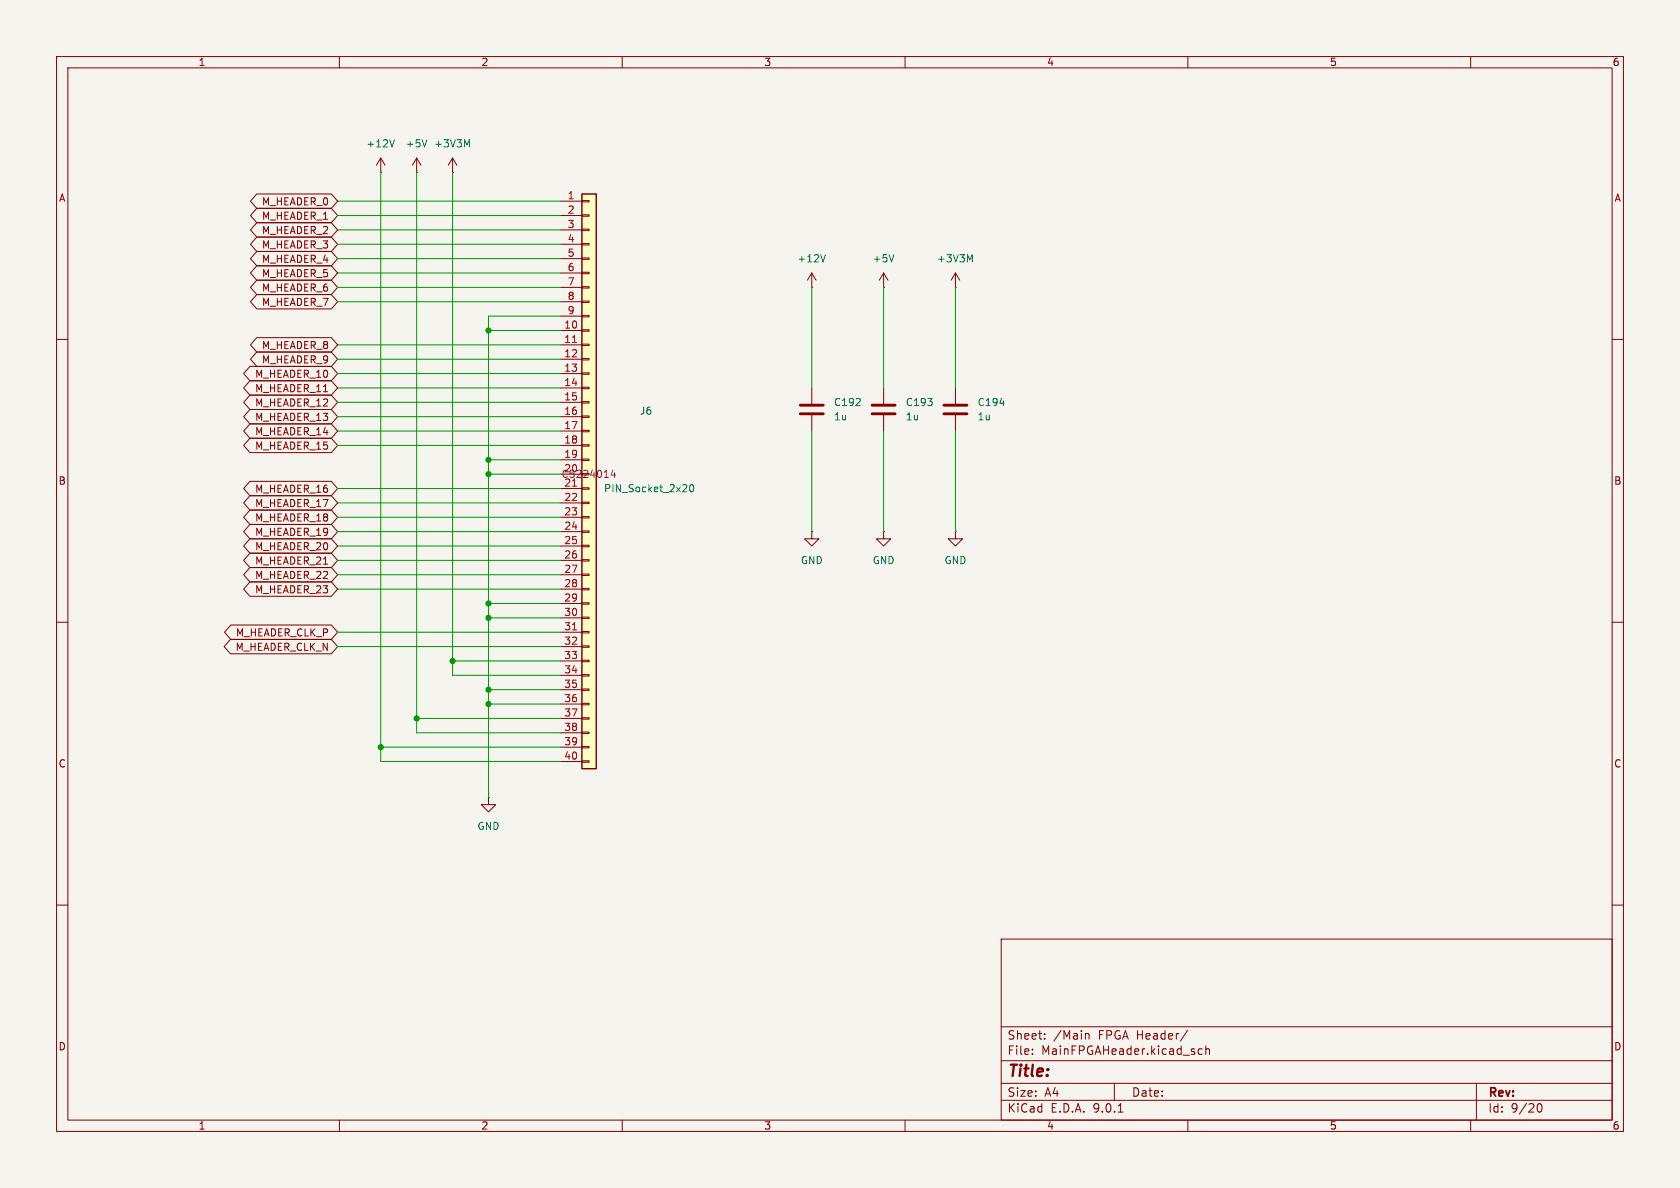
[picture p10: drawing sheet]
(kicad_sch
 (version 20250114)
 (generator "eeschema")
 (generator_version "9.0")
 (paper "A4")
 (lib_symbols
  (symbol "Connector_Generic:Conn_01x40"
   (pin_names
    (offset 1.016) (hide yes)) (exclude_from_sim no) (in_bom yes) (on_board yes)
   (property "Reference" "J" (at 0 50.8 0) (effects (font (size 1.27 1.27))))
   (property "Value" "Conn_01x40" (at 0 -53.34 0) (effects (font (size 1.27 1.27))))
   (property "Footprint" "" (at 0 0 0) (effects (font (size 1.27 1.27)) (hide yes)))
   (property "Datasheet" "~" (at 0 0 0) (effects (font (size 1.27 1.27)) (hide yes)))
   (property "Description" "Generic connector, single row, 01x40, script generated (kicad-library-utils/schlib/autogen/connector/)" (at 0 0 0) (effects (font (size 1.27 1.27)) (hide yes)))
   (symbol "Conn_01x40_1_1"
    (rectangle (start -1.27 49.53) (end 1.27 -52.07) (stroke (width 0.254) (type default)) (fill (type background)))
    (rectangle (start -1.27 48.387) (end 0 48.133) (stroke (width 0.1524) (type default)) (fill (type none)))
    (rectangle (start -1.27 45.847) (end 0 45.593) (stroke (width 0.1524) (type default)) (fill (type none)))
    (rectangle (start -1.27 43.307) (end 0 43.053) (stroke (width 0.1524) (type default)) (fill (type none)))
    (rectangle (start -1.27 40.767) (end 0 40.513) (stroke (width 0.1524) (type default)) (fill (type none)))
    (rectangle (start -1.27 38.227) (end 0 37.973) (stroke (width 0.1524) (type default)) (fill (type none)))
    (rectangle (start -1.27 35.687) (end 0 35.433) (stroke (width 0.1524) (type default)) (fill (type none)))
    (rectangle (start -1.27 33.147) (end 0 32.893) (stroke (width 0.1524) (type default)) (fill (type none)))
    (rectangle (start -1.27 30.607) (end 0 30.353) (stroke (width 0.1524) (type default)) (fill (type none)))
    (rectangle (start -1.27 28.067) (end 0 27.813) (stroke (width 0.1524) (type default)) (fill (type none)))
    (rectangle (start -1.27 25.527) (end 0 25.273) (stroke (width 0.1524) (type default)) (fill (type none)))
    (rectangle (start -1.27 22.987) (end 0 22.733) (stroke (width 0.1524) (type default)) (fill (type none)))
    (rectangle (start -1.27 20.447) (end 0 20.193) (stroke (width 0.1524) (type default)) (fill (type none)))
    (rectangle (start -1.27 17.907) (end 0 17.653) (stroke (width 0.1524) (type default)) (fill (type none)))
    (rectangle (start -1.27 15.367) (end 0 15.113) (stroke (width 0.1524) (type default)) (fill (type none)))
    (rectangle (start -1.27 12.827) (end 0 12.573) (stroke (width 0.1524) (type default)) (fill (type none)))
    (rectangle (start -1.27 10.287) (end 0 10.033) (stroke (width 0.1524) (type default)) (fill (type none)))
    (rectangle (start -1.27 7.747) (end 0 7.493) (stroke (width 0.1524) (type default)) (fill (type none)))
    (rectangle (start -1.27 5.207) (end 0 4.953) (stroke (width 0.1524) (type default)) (fill (type none)))
    (rectangle (start -1.27 2.667) (end 0 2.413) (stroke (width 0.1524) (type default)) (fill (type none)))
    (rectangle (start -1.27 0.127) (end 0 -0.127) (stroke (width 0.1524) (type default)) (fill (type none)))
    (rectangle (start -1.27 -2.413) (end 0 -2.667) (stroke (width 0.1524) (type default)) (fill (type none)))
    (rectangle (start -1.27 -4.953) (end 0 -5.207) (stroke (width 0.1524) (type default)) (fill (type none)))
    (rectangle (start -1.27 -7.493) (end 0 -7.747) (stroke (width 0.1524) (type default)) (fill (type none)))
    (rectangle (start -1.27 -10.033) (end 0 -10.287) (stroke (width 0.1524) (type default)) (fill (type none)))
    (rectangle (start -1.27 -12.573) (end 0 -12.827) (stroke (width 0.1524) (type default)) (fill (type none)))
    (rectangle (start -1.27 -15.113) (end 0 -15.367) (stroke (width 0.1524) (type default)) (fill (type none)))
    (rectangle (start -1.27 -17.653) (end 0 -17.907) (stroke (width 0.1524) (type default)) (fill (type none)))
    (rectangle (start -1.27 -20.193) (end 0 -20.447) (stroke (width 0.1524) (type default)) (fill (type none)))
    (rectangle (start -1.27 -22.733) (end 0 -22.987) (stroke (width 0.1524) (type default)) (fill (type none)))
    (rectangle (start -1.27 -25.273) (end 0 -25.527) (stroke (width 0.1524) (type default)) (fill (type none)))
    (rectangle (start -1.27 -27.813) (end 0 -28.067) (stroke (width 0.1524) (type default)) (fill (type none)))
    (rectangle (start -1.27 -30.353) (end 0 -30.607) (stroke (width 0.1524) (type default)) (fill (type none)))
    (rectangle (start -1.27 -32.893) (end 0 -33.147) (stroke (width 0.1524) (type default)) (fill (type none)))
    (rectangle (start -1.27 -35.433) (end 0 -35.687) (stroke (width 0.1524) (type default)) (fill (type none)))
    (rectangle (start -1.27 -37.973) (end 0 -38.227) (stroke (width 0.1524) (type default)) (fill (type none)))
    (rectangle (start -1.27 -40.513) (end 0 -40.767) (stroke (width 0.1524) (type default)) (fill (type none)))
    (rectangle (start -1.27 -43.053) (end 0 -43.307) (stroke (width 0.1524) (type default)) (fill (type none)))
    (rectangle (start -1.27 -45.593) (end 0 -45.847) (stroke (width 0.1524) (type default)) (fill (type none)))
    (rectangle (start -1.27 -48.133) (end 0 -48.387) (stroke (width 0.1524) (type default)) (fill (type none)))
    (rectangle (start -1.27 -50.673) (end 0 -50.927) (stroke (width 0.1524) (type default)) (fill (type none)))
    (pin passive line (at -5.08 48.26 0) (length 3.81) (name "Pin_1" (effects (font (size 1.27 1.27)))) (number "1" (effects (font (size 1.27 1.27)))))
    (pin passive line (at -5.08 45.72 0) (length 3.81) (name "Pin_2" (effects (font (size 1.27 1.27)))) (number "2" (effects (font (size 1.27 1.27)))))
    (pin passive line (at -5.08 43.18 0) (length 3.81) (name "Pin_3" (effects (font (size 1.27 1.27)))) (number "3" (effects (font (size 1.27 1.27)))))
    (pin passive line (at -5.08 40.64 0) (length 3.81) (name "Pin_4" (effects (font (size 1.27 1.27)))) (number "4" (effects (font (size 1.27 1.27)))))
    (pin passive line (at -5.08 38.1 0) (length 3.81) (name "Pin_5" (effects (font (size 1.27 1.27)))) (number "5" (effects (font (size 1.27 1.27)))))
    (pin passive line (at -5.08 35.56 0) (length 3.81) (name "Pin_6" (effects (font (size 1.27 1.27)))) (number "6" (effects (font (size 1.27 1.27)))))
    (pin passive line (at -5.08 33.02 0) (length 3.81) (name "Pin_7" (effects (font (size 1.27 1.27)))) (number "7" (effects (font (size 1.27 1.27)))))
    (pin passive line (at -5.08 30.48 0) (length 3.81) (name "Pin_8" (effects (font (size 1.27 1.27)))) (number "8" (effects (font (size 1.27 1.27)))))
    (pin passive line (at -5.08 27.94 0) (length 3.81) (name "Pin_9" (effects (font (size 1.27 1.27)))) (number "9" (effects (font (size 1.27 1.27)))))
    (pin passive line (at -5.08 25.4 0) (length 3.81) (name "Pin_10" (effects (font (size 1.27 1.27)))) (number "10" (effects (font (size 1.27 1.27)))))
    (pin passive line (at -5.08 22.86 0) (length 3.81) (name "Pin_11" (effects (font (size 1.27 1.27)))) (number "11" (effects (font (size 1.27 1.27)))))
    (pin passive line (at -5.08 20.32 0) (length 3.81) (name "Pin_12" (effects (font (size 1.27 1.27)))) (number "12" (effects (font (size 1.27 1.27)))))
    (pin passive line (at -5.08 17.78 0) (length 3.81) (name "Pin_13" (effects (font (size 1.27 1.27)))) (number "13" (effects (font (size 1.27 1.27)))))
    (pin passive line (at -5.08 15.24 0) (length 3.81) (name "Pin_14" (effects (font (size 1.27 1.27)))) (number "14" (effects (font (size 1.27 1.27)))))
    (pin passive line (at -5.08 12.7 0) (length 3.81) (name "Pin_15" (effects (font (size 1.27 1.27)))) (number "15" (effects (font (size 1.27 1.27)))))
    (pin passive line (at -5.08 10.16 0) (length 3.81) (name "Pin_16" (effects (font (size 1.27 1.27)))) (number "16" (effects (font (size 1.27 1.27)))))
    (pin passive line (at -5.08 7.62 0) (length 3.81) (name "Pin_17" (effects (font (size 1.27 1.27)))) (number "17" (effects (font (size 1.27 1.27)))))
    (pin passive line (at -5.08 5.08 0) (length 3.81) (name "Pin_18" (effects (font (size 1.27 1.27)))) (number "18" (effects (font (size 1.27 1.27)))))
    (pin passive line (at -5.08 2.54 0) (length 3.81) (name "Pin_19" (effects (font (size 1.27 1.27)))) (number "19" (effects (font (size 1.27 1.27)))))
    (pin passive line (at -5.08 0 0) (length 3.81) (name "Pin_20" (effects (font (size 1.27 1.27)))) (number "20" (effects (font (size 1.27 1.27)))))
    (pin passive line (at -5.08 -2.54 0) (length 3.81) (name "Pin_21" (effects (font (size 1.27 1.27)))) (number "21" (effects (font (size 1.27 1.27)))))
    (pin passive line (at -5.08 -5.08 0) (length 3.81) (name "Pin_22" (effects (font (size 1.27 1.27)))) (number "22" (effects (font (size 1.27 1.27)))))
    (pin passive line (at -5.08 -7.62 0) (length 3.81) (name "Pin_23" (effects (font (size 1.27 1.27)))) (number "23" (effects (font (size 1.27 1.27)))))
    (pin passive line (at -5.08 -10.16 0) (length 3.81) (name "Pin_24" (effects (font (size 1.27 1.27)))) (number "24" (effects (font (size 1.27 1.27)))))
    (pin passive line (at -5.08 -12.7 0) (length 3.81) (name "Pin_25" (effects (font (size 1.27 1.27)))) (number "25" (effects (font (size 1.27 1.27)))))
    (pin passive line (at -5.08 -15.24 0) (length 3.81) (name "Pin_26" (effects (font (size 1.27 1.27)))) (number "26" (effects (font (size 1.27 1.27)))))
    (pin passive line (at -5.08 -17.78 0) (length 3.81) (name "Pin_27" (effects (font (size 1.27 1.27)))) (number "27" (effects (font (size 1.27 1.27)))))
    (pin passive line (at -5.08 -20.32 0) (length 3.81) (name "Pin_28" (effects (font (size 1.27 1.27)))) (number "28" (effects (font (size 1.27 1.27)))))
    (pin passive line (at -5.08 -22.86 0) (length 3.81) (name "Pin_29" (effects (font (size 1.27 1.27)))) (number "29" (effects (font (size 1.27 1.27)))))
    (pin passive line (at -5.08 -25.4 0) (length 3.81) (name "Pin_30" (effects (font (size 1.27 1.27)))) (number "30" (effects (font (size 1.27 1.27)))))
    (pin passive line (at -5.08 -27.94 0) (length 3.81) (name "Pin_31" (effects (font (size 1.27 1.27)))) (number "31" (effects (font (size 1.27 1.27)))))
    (pin passive line (at -5.08 -30.48 0) (length 3.81) (name "Pin_32" (effects (font (size 1.27 1.27)))) (number "32" (effects (font (size 1.27 1.27)))))
    (pin passive line (at -5.08 -33.02 0) (length 3.81) (name "Pin_33" (effects (font (size 1.27 1.27)))) (number "33" (effects (font (size 1.27 1.27)))))
    (pin passive line (at -5.08 -35.56 0) (length 3.81) (name "Pin_34" (effects (font (size 1.27 1.27)))) (number "34" (effects (font (size 1.27 1.27)))))
    (pin passive line (at -5.08 -38.1 0) (length 3.81) (name "Pin_35" (effects (font (size 1.27 1.27)))) (number "35" (effects (font (size 1.27 1.27)))))
    (pin passive line (at -5.08 -40.64 0) (length 3.81) (name "Pin_36" (effects (font (size 1.27 1.27)))) (number "36" (effects (font (size 1.27 1.27)))))
    (pin passive line (at -5.08 -43.18 0) (length 3.81) (name "Pin_37" (effects (font (size 1.27 1.27)))) (number "37" (effects (font (size 1.27 1.27)))))
    (pin passive line (at -5.08 -45.72 0) (length 3.81) (name "Pin_38" (effects (font (size 1.27 1.27)))) (number "38" (effects (font (size 1.27 1.27)))))
    (pin passive line (at -5.08 -48.26 0) (length 3.81) (name "Pin_39" (effects (font (size 1.27 1.27)))) (number "39" (effects (font (size 1.27 1.27)))))
    (pin passive line (at -5.08 -50.8 0) (length 3.81) (name "Pin_40" (effects (font (size 1.27 1.27)))) (number "40" (effects (font (size 1.27 1.27))))))
   (embedded_fonts no))
  (symbol "Device:C"
   (pin_numbers (hide yes))
   (pin_names
    (offset 0.254)) (exclude_from_sim no) (in_bom yes) (on_board yes)
   (property "Reference" "C" (at 0.635 2.54 0) (effects (font (size 1.27 1.27)) (justify left)))
   (property "Value" "C" (at 0.635 -2.54 0) (effects (font (size 1.27 1.27)) (justify left)))
   (property "Footprint" "" (at 0.9652 -3.81 0) (effects (font (size 1.27 1.27)) (hide yes)))
   (property "Datasheet" "~" (at 0 0 0) (effects (font (size 1.27 1.27)) (hide yes)))
   (property "Description" "Unpolarized capacitor" (at 0 0 0) (effects (font (size 1.27 1.27)) (hide yes)))
   (symbol "C_0_1"
    (polyline (pts (xy -2.032 0.762) (xy 2.032 0.762)) (stroke (width 0.508) (type default)) (fill (type none)))
    (polyline (pts (xy -2.032 -0.762) (xy 2.032 -0.762)) (stroke (width 0.508) (type default)) (fill (type none))))
   (symbol "C_1_1"
    (pin passive line (at 0 3.81 270) (length 2.794) (name "~" (effects (font (size 1.27 1.27)))) (number "1" (effects (font (size 1.27 1.27)))))
    (pin passive line (at 0 -3.81 90) (length 2.794) (name "~" (effects (font (size 1.27 1.27)))) (number "2" (effects (font (size 1.27 1.27))))))
   (embedded_fonts no))
  (symbol "MyPower:+3V3M"
   (power)
   (pin_numbers (hide yes))
   (pin_names
    (offset 0) (hide yes)) (exclude_from_sim no) (in_bom yes) (on_board yes)
   (property "Reference" "#1V0M045" (at 0 -3.81 0) (effects (font (size 1.27 1.27)) (hide yes)))
   (property "Value" "+3V3M" (at 0 5.08 0) (effects (font (size 1.27 1.27))))
   (property "Footprint" "" (at 0 0 0) (effects (font (size 1.27 1.27)) (hide yes)))
   (property "Datasheet" "" (at 0 0 0) (effects (font (size 1.27 1.27)) (hide yes)))
   (property "Description" "Power symbol creates a global label with name \"+1V0M\"" (at 0 0 0) (effects (font (size 1.27 1.27)) (hide yes)))
   (symbol "+3V3M_0_1"
    (polyline (pts (xy -0.762 1.27) (xy 0 2.54)) (stroke (width 0) (type default)) (fill (type none)))
    (polyline (pts (xy 0 2.54) (xy 0.762 1.27)) (stroke (width 0) (type default)) (fill (type none)))
    (polyline (pts (xy 0 0) (xy 0 2.54)) (stroke (width 0) (type default)) (fill (type none))))
   (symbol "+3V3M_1_1"
    (pin power_in line (at 0 0 90) (length 0) (name "~" (effects (font (size 1.27 1.27)))) (number "1" (effects (font (size 1.27 1.27))))))
   (embedded_fonts no))
  (symbol "power:+12V"
   (power)
   (pin_numbers (hide yes))
   (pin_names
    (offset 0) (hide yes)) (exclude_from_sim no) (in_bom yes) (on_board yes)
   (property "Reference" "#PWR" (at 0 -3.81 0) (effects (font (size 1.27 1.27)) (hide yes)))
   (property "Value" "+12V" (at 0 3.556 0) (effects (font (size 1.27 1.27))))
   (property "Footprint" "" (at 0 0 0) (effects (font (size 1.27 1.27)) (hide yes)))
   (property "Datasheet" "" (at 0 0 0) (effects (font (size 1.27 1.27)) (hide yes)))
   (property "Description" "Power symbol creates a global label with name \"+12V\"" (at 0 0 0) (effects (font (size 1.27 1.27)) (hide yes)))
   (symbol "+12V_0_1"
    (polyline (pts (xy -0.762 1.27) (xy 0 2.54)) (stroke (width 0) (type default)) (fill (type none)))
    (polyline (pts (xy 0 2.54) (xy 0.762 1.27)) (stroke (width 0) (type default)) (fill (type none)))
    (polyline (pts (xy 0 0) (xy 0 2.54)) (stroke (width 0) (type default)) (fill (type none))))
   (symbol "+12V_1_1"
    (pin power_in line (at 0 0 90) (length 0) (name "~" (effects (font (size 1.27 1.27)))) (number "1" (effects (font (size 1.27 1.27))))))
   (embedded_fonts no))
  (symbol "power:+5V"
   (power)
   (pin_numbers (hide yes))
   (pin_names
    (offset 0) (hide yes)) (exclude_from_sim no) (in_bom yes) (on_board yes)
   (property "Reference" "#PWR" (at 0 -3.81 0) (effects (font (size 1.27 1.27)) (hide yes)))
   (property "Value" "+5V" (at 0 3.556 0) (effects (font (size 1.27 1.27))))
   (property "Footprint" "" (at 0 0 0) (effects (font (size 1.27 1.27)) (hide yes)))
   (property "Datasheet" "" (at 0 0 0) (effects (font (size 1.27 1.27)) (hide yes)))
   (property "Description" "Power symbol creates a global label with name \"+5V\"" (at 0 0 0) (effects (font (size 1.27 1.27)) (hide yes)))
   (symbol "+5V_0_1"
    (polyline (pts (xy -0.762 1.27) (xy 0 2.54)) (stroke (width 0) (type default)) (fill (type none)))
    (polyline (pts (xy 0 2.54) (xy 0.762 1.27)) (stroke (width 0) (type default)) (fill (type none)))
    (polyline (pts (xy 0 0) (xy 0 2.54)) (stroke (width 0) (type default)) (fill (type none))))
   (symbol "+5V_1_1"
    (pin power_in line (at 0 0 90) (length 0) (name "~" (effects (font (size 1.27 1.27)))) (number "1" (effects (font (size 1.27 1.27))))))
   (embedded_fonts no))
  (symbol "power:GND"
   (power)
   (pin_numbers (hide yes))
   (pin_names
    (offset 0) (hide yes)) (exclude_from_sim no) (in_bom yes) (on_board yes)
   (property "Reference" "#PWR" (at 0 -6.35 0) (effects (font (size 1.27 1.27)) (hide yes)))
   (property "Value" "GND" (at 0 -3.81 0) (effects (font (size 1.27 1.27))))
   (property "Footprint" "" (at 0 0 0) (effects (font (size 1.27 1.27)) (hide yes)))
   (property "Datasheet" "" (at 0 0 0) (effects (font (size 1.27 1.27)) (hide yes)))
   (property "Description" "Power symbol creates a global label with name \"GND\" , ground" (at 0 0 0) (effects (font (size 1.27 1.27)) (hide yes)))
   (symbol "GND_0_1"
    (polyline (pts (xy 0 0) (xy 0 -1.27) (xy 1.27 -1.27) (xy 0 -2.54) (xy -1.27 -1.27) (xy 0 -1.27)) (stroke (width 0) (type default)) (fill (type none))))
   (symbol "GND_1_1"
    (pin power_in line (at 0 0 270) (length 0) (name "~" (effects (font (size 1.27 1.27)))) (number "1" (effects (font (size 1.27 1.27))))))
   (embedded_fonts no)))
 (junction
  (at 73.66 127)
  (diameter 0)
  (color 0 0 0 0))
 (junction
  (at 86.36 121.92)
  (diameter 0)
  (color 0 0 0 0))
 (junction
  (at 80.01 116.84)
  (diameter 0)
  (color 0 0 0 0))
 (junction
  (at 86.36 124.46)
  (diameter 0)
  (color 0 0 0 0))
 (junction
  (at 86.36 81.28)
  (diameter 0)
  (color 0 0 0 0))
 (junction
  (at 86.36 109.22)
  (diameter 0)
  (color 0 0 0 0))
 (junction
  (at 86.36 106.68)
  (diameter 0)
  (color 0 0 0 0))
 (junction
  (at 86.36 58.42)
  (diameter 0)
  (color 0 0 0 0))
 (junction
  (at 67.31 132.08)
  (diameter 0)
  (color 0 0 0 0))
 (junction
  (at 86.36 83.82)
  (diameter 0)
  (color 0 0 0 0))
 (wire
  (pts (xy 59.69 48.26) (xy 99.06 48.26))
  (stroke (width 0) (type default)))
 (wire
  (pts (xy 86.36 58.42) (xy 86.36 81.28))
  (stroke (width 0) (type default)))
 (wire
  (pts (xy 59.69 76.2) (xy 99.06 76.2))
  (stroke (width 0) (type default)))
 (wire
  (pts (xy 156.21 50.8) (xy 156.21 68.58))
  (stroke (width 0) (type default)))
 (wire
  (pts (xy 99.06 55.88) (xy 86.36 55.88))
  (stroke (width 0) (type default)))
 (wire
  (pts (xy 59.69 93.98) (xy 99.06 93.98))
  (stroke (width 0) (type default)))
 (wire
  (pts (xy 80.01 119.38) (xy 80.01 116.84))
  (stroke (width 0) (type default)))
 (wire
  (pts (xy 86.36 121.92) (xy 99.06 121.92))
  (stroke (width 0) (type default)))
 (wire
  (pts (xy 99.06 106.68) (xy 86.36 106.68))
  (stroke (width 0) (type default)))
 (wire
  (pts (xy 86.36 124.46) (xy 99.06 124.46))
  (stroke (width 0) (type default)))
 (wire
  (pts (xy 86.36 109.22) (xy 86.36 121.92))
  (stroke (width 0) (type default)))
 (wire
  (pts (xy 86.36 81.28) (xy 86.36 83.82))
  (stroke (width 0) (type default)))
 (wire
  (pts (xy 99.06 116.84) (xy 80.01 116.84))
  (stroke (width 0) (type default)))
 (wire
  (pts (xy 168.91 76.2) (xy 168.91 93.98))
  (stroke (width 0) (type default)))
 (wire
  (pts (xy 59.69 111.76) (xy 99.06 111.76))
  (stroke (width 0) (type default)))
 (wire
  (pts (xy 86.36 83.82) (xy 99.06 83.82))
  (stroke (width 0) (type default)))
 (wire
  (pts (xy 59.69 50.8) (xy 99.06 50.8))
  (stroke (width 0) (type default)))
 (wire
  (pts (xy 86.36 58.42) (xy 99.06 58.42))
  (stroke (width 0) (type default)))
 (wire
  (pts (xy 59.69 40.64) (xy 99.06 40.64))
  (stroke (width 0) (type default)))
 (wire
  (pts (xy 59.69 99.06) (xy 99.06 99.06))
  (stroke (width 0) (type default)))
 (wire
  (pts (xy 59.69 43.18) (xy 99.06 43.18))
  (stroke (width 0) (type default)))
 (wire
  (pts (xy 156.21 76.2) (xy 156.21 93.98))
  (stroke (width 0) (type default)))
 (wire
  (pts (xy 80.01 30.48) (xy 80.01 116.84))
  (stroke (width 0) (type default)))
 (wire
  (pts (xy 99.06 132.08) (xy 67.31 132.08))
  (stroke (width 0) (type default)))
 (wire
  (pts (xy 59.69 60.96) (xy 99.06 60.96))
  (stroke (width 0) (type default)))
 (wire
  (pts (xy 59.69 63.5) (xy 99.06 63.5))
  (stroke (width 0) (type default)))
 (wire
  (pts (xy 73.66 129.54) (xy 73.66 127))
  (stroke (width 0) (type default)))
 (wire
  (pts (xy 99.06 127) (xy 73.66 127))
  (stroke (width 0) (type default)))
 (wire
  (pts (xy 86.36 106.68) (xy 86.36 109.22))
  (stroke (width 0) (type default)))
 (wire
  (pts (xy 99.06 129.54) (xy 73.66 129.54))
  (stroke (width 0) (type default)))
 (wire
  (pts (xy 59.69 73.66) (xy 99.06 73.66))
  (stroke (width 0) (type default)))
 (wire
  (pts (xy 59.69 68.58) (xy 99.06 68.58))
  (stroke (width 0) (type default)))
 (wire
  (pts (xy 168.91 50.8) (xy 168.91 68.58))
  (stroke (width 0) (type default)))
 (wire
  (pts (xy 86.36 121.92) (xy 86.36 124.46))
  (stroke (width 0) (type default)))
 (wire
  (pts (xy 143.51 76.2) (xy 143.51 93.98))
  (stroke (width 0) (type default)))
 (wire
  (pts (xy 59.69 96.52) (xy 99.06 96.52))
  (stroke (width 0) (type default)))
 (wire
  (pts (xy 67.31 30.48) (xy 67.31 132.08))
  (stroke (width 0) (type default)))
 (wire
  (pts (xy 67.31 134.62) (xy 67.31 132.08))
  (stroke (width 0) (type default)))
 (wire
  (pts (xy 59.69 114.3) (xy 99.06 114.3))
  (stroke (width 0) (type default)))
 (wire
  (pts (xy 59.69 86.36) (xy 99.06 86.36))
  (stroke (width 0) (type default)))
 (wire
  (pts (xy 59.69 88.9) (xy 99.06 88.9))
  (stroke (width 0) (type default)))
 (wire
  (pts (xy 73.66 30.48) (xy 73.66 127))
  (stroke (width 0) (type default)))
 (wire
  (pts (xy 86.36 109.22) (xy 99.06 109.22))
  (stroke (width 0) (type default)))
 (wire
  (pts (xy 59.69 38.1) (xy 99.06 38.1))
  (stroke (width 0) (type default)))
 (wire
  (pts (xy 143.51 50.8) (xy 143.51 68.58))
  (stroke (width 0) (type default)))
 (wire
  (pts (xy 59.69 71.12) (xy 99.06 71.12))
  (stroke (width 0) (type default)))
 (wire
  (pts (xy 59.69 101.6) (xy 99.06 101.6))
  (stroke (width 0) (type default)))
 (wire
  (pts (xy 59.69 35.56) (xy 99.06 35.56))
  (stroke (width 0) (type default)))
 (wire
  (pts (xy 86.36 124.46) (xy 86.36 140.97))
  (stroke (width 0) (type default)))
 (wire
  (pts (xy 99.06 119.38) (xy 80.01 119.38))
  (stroke (width 0) (type default)))
 (wire
  (pts (xy 99.06 134.62) (xy 67.31 134.62))
  (stroke (width 0) (type default)))
 (wire
  (pts (xy 59.69 91.44) (xy 99.06 91.44))
  (stroke (width 0) (type default)))
 (wire
  (pts (xy 59.69 53.34) (xy 99.06 53.34))
  (stroke (width 0) (type default)))
 (wire
  (pts (xy 59.69 66.04) (xy 99.06 66.04))
  (stroke (width 0) (type default)))
 (wire
  (pts (xy 86.36 55.88) (xy 86.36 58.42))
  (stroke (width 0) (type default)))
 (wire
  (pts (xy 86.36 83.82) (xy 86.36 106.68))
  (stroke (width 0) (type default)))
 (wire
  (pts (xy 59.69 104.14) (xy 99.06 104.14))
  (stroke (width 0) (type default)))
 (wire
  (pts (xy 59.69 45.72) (xy 99.06 45.72))
  (stroke (width 0) (type default)))
 (wire
  (pts (xy 59.69 78.74) (xy 99.06 78.74))
  (stroke (width 0) (type default)))
 (wire
  (pts (xy 86.36 81.28) (xy 99.06 81.28))
  (stroke (width 0) (type default)))
 (global_label "M_HEADER_5"
  (shape bidirectional)
  (at 59.69 48.26 180)
  (fields_autoplaced yes)
  (effects (font (size 1.27 1.27)) (justify right))
  (property "Intersheetrefs" "${INTERSHEET_REFS}" (at 44.466 48.26 0) (effects (font (size 1.27 1.27)) (justify right) (hide yes))))
 (global_label "M_HEADER_21"
  (shape bidirectional)
  (at 59.69 99.06 180)
  (fields_autoplaced yes)
  (effects (font (size 1.27 1.27)) (justify right))
  (property "Intersheetrefs" "${INTERSHEET_REFS}" (at 44.466 99.06 0) (effects (font (size 1.27 1.27)) (justify right) (hide yes))))
 (global_label "M_HEADER_10"
  (shape bidirectional)
  (at 59.69 66.04 180)
  (fields_autoplaced yes)
  (effects (font (size 1.27 1.27)) (justify right))
  (property "Intersheetrefs" "${INTERSHEET_REFS}" (at 44.466 66.04 0) (effects (font (size 1.27 1.27)) (justify right) (hide yes))))
 (global_label "M_HEADER_2"
  (shape bidirectional)
  (at 59.69 40.64 180)
  (fields_autoplaced yes)
  (effects (font (size 1.27 1.27)) (justify right))
  (property "Intersheetrefs" "${INTERSHEET_REFS}" (at 44.466 40.64 0) (effects (font (size 1.27 1.27)) (justify right) (hide yes))))
 (global_label "M_HEADER_19"
  (shape bidirectional)
  (at 59.69 93.98 180)
  (fields_autoplaced yes)
  (effects (font (size 1.27 1.27)) (justify right))
  (property "Intersheetrefs" "${INTERSHEET_REFS}" (at 44.466 93.98 0) (effects (font (size 1.27 1.27)) (justify right) (hide yes))))
 (global_label "M_HEADER_16"
  (shape bidirectional)
  (at 59.69 86.36 180)
  (fields_autoplaced yes)
  (effects (font (size 1.27 1.27)) (justify right))
  (property "Intersheetrefs" "${INTERSHEET_REFS}" (at 44.466 86.36 0) (effects (font (size 1.27 1.27)) (justify right) (hide yes))))
 (global_label "M_HEADER_4"
  (shape bidirectional)
  (at 59.69 45.72 180)
  (fields_autoplaced yes)
  (effects (font (size 1.27 1.27)) (justify right))
  (property "Intersheetrefs" "${INTERSHEET_REFS}" (at 44.466 45.72 0) (effects (font (size 1.27 1.27)) (justify right) (hide yes))))
 (global_label "M_HEADER_0"
  (shape bidirectional)
  (at 59.69 35.56 180)
  (fields_autoplaced yes)
  (effects (font (size 1.27 1.27)) (justify right))
  (property "Intersheetrefs" "${INTERSHEET_REFS}" (at 44.466 35.56 0) (effects (font (size 1.27 1.27)) (justify right) (hide yes))))
 (global_label "M_HEADER_CLK_N"
  (shape bidirectional)
  (at 59.69 114.3 180)
  (fields_autoplaced yes)
  (effects (font (size 1.27 1.27)) (justify right))
  (property "Intersheetrefs" "${INTERSHEET_REFS}" (at 44.466 114.3 0) (effects (font (size 1.27 1.27)) (justify right) (hide yes))))
 (global_label "M_HEADER_22"
  (shape bidirectional)
  (at 59.69 101.6 180)
  (fields_autoplaced yes)
  (effects (font (size 1.27 1.27)) (justify right))
  (property "Intersheetrefs" "${INTERSHEET_REFS}" (at 44.466 101.6 0) (effects (font (size 1.27 1.27)) (justify right) (hide yes))))
 (global_label "M_HEADER_17"
  (shape bidirectional)
  (at 59.69 88.9 180)
  (fields_autoplaced yes)
  (effects (font (size 1.27 1.27)) (justify right))
  (property "Intersheetrefs" "${INTERSHEET_REFS}" (at 44.466 88.9 0) (effects (font (size 1.27 1.27)) (justify right) (hide yes))))
 (global_label "M_HEADER_7"
  (shape bidirectional)
  (at 59.69 53.34 180)
  (fields_autoplaced yes)
  (effects (font (size 1.27 1.27)) (justify right))
  (property "Intersheetrefs" "${INTERSHEET_REFS}" (at 44.466 53.34 0) (effects (font (size 1.27 1.27)) (justify right) (hide yes))))
 (global_label "M_HEADER_1"
  (shape bidirectional)
  (at 59.69 38.1 180)
  (fields_autoplaced yes)
  (effects (font (size 1.27 1.27)) (justify right))
  (property "Intersheetrefs" "${INTERSHEET_REFS}" (at 44.466 38.1 0) (effects (font (size 1.27 1.27)) (justify right) (hide yes))))
 (global_label "M_HEADER_3"
  (shape bidirectional)
  (at 59.69 43.18 180)
  (fields_autoplaced yes)
  (effects (font (size 1.27 1.27)) (justify right))
  (property "Intersheetrefs" "${INTERSHEET_REFS}" (at 44.466 43.18 0) (effects (font (size 1.27 1.27)) (justify right) (hide yes))))
 (global_label "M_HEADER_11"
  (shape bidirectional)
  (at 59.69 68.58 180)
  (fields_autoplaced yes)
  (effects (font (size 1.27 1.27)) (justify right))
  (property "Intersheetrefs" "${INTERSHEET_REFS}" (at 44.466 68.58 0) (effects (font (size 1.27 1.27)) (justify right) (hide yes))))
 (global_label "M_HEADER_13"
  (shape bidirectional)
  (at 59.69 73.66 180)
  (fields_autoplaced yes)
  (effects (font (size 1.27 1.27)) (justify right))
  (property "Intersheetrefs" "${INTERSHEET_REFS}" (at 44.466 73.66 0) (effects (font (size 1.27 1.27)) (justify right) (hide yes))))
 (global_label "M_HEADER_8"
  (shape bidirectional)
  (at 59.69 60.96 180)
  (fields_autoplaced yes)
  (effects (font (size 1.27 1.27)) (justify right))
  (property "Intersheetrefs" "${INTERSHEET_REFS}" (at 44.466 60.96 0) (effects (font (size 1.27 1.27)) (justify right) (hide yes))))
 (global_label "M_HEADER_6"
  (shape bidirectional)
  (at 59.69 50.8 180)
  (fields_autoplaced yes)
  (effects (font (size 1.27 1.27)) (justify right))
  (property "Intersheetrefs" "${INTERSHEET_REFS}" (at 44.466 50.8 0) (effects (font (size 1.27 1.27)) (justify right) (hide yes))))
 (global_label "M_HEADER_CLK_P"
  (shape bidirectional)
  (at 59.69 111.76 180)
  (fields_autoplaced yes)
  (effects (font (size 1.27 1.27)) (justify right))
  (property "Intersheetrefs" "${INTERSHEET_REFS}" (at 44.466 111.76 0) (effects (font (size 1.27 1.27)) (justify right) (hide yes))))
 (global_label "M_HEADER_18"
  (shape bidirectional)
  (at 59.69 91.44 180)
  (fields_autoplaced yes)
  (effects (font (size 1.27 1.27)) (justify right))
  (property "Intersheetrefs" "${INTERSHEET_REFS}" (at 44.466 91.44 0) (effects (font (size 1.27 1.27)) (justify right) (hide yes))))
 (global_label "M_HEADER_15"
  (shape bidirectional)
  (at 59.69 78.74 180)
  (fields_autoplaced yes)
  (effects (font (size 1.27 1.27)) (justify right))
  (property "Intersheetrefs" "${INTERSHEET_REFS}" (at 44.466 78.74 0) (effects (font (size 1.27 1.27)) (justify right) (hide yes))))
 (global_label "M_HEADER_20"
  (shape bidirectional)
  (at 59.69 96.52 180)
  (fields_autoplaced yes)
  (effects (font (size 1.27 1.27)) (justify right))
  (property "Intersheetrefs" "${INTERSHEET_REFS}" (at 44.466 96.52 0) (effects (font (size 1.27 1.27)) (justify right) (hide yes))))
 (global_label "M_HEADER_23"
  (shape bidirectional)
  (at 59.69 104.14 180)
  (fields_autoplaced yes)
  (effects (font (size 1.27 1.27)) (justify right))
  (property "Intersheetrefs" "${INTERSHEET_REFS}" (at 44.466 104.14 0) (effects (font (size 1.27 1.27)) (justify right) (hide yes))))
 (global_label "M_HEADER_14"
  (shape bidirectional)
  (at 59.69 76.2 180)
  (fields_autoplaced yes)
  (effects (font (size 1.27 1.27)) (justify right))
  (property "Intersheetrefs" "${INTERSHEET_REFS}" (at 44.466 76.2 0) (effects (font (size 1.27 1.27)) (justify right) (hide yes))))
 (global_label "M_HEADER_9"
  (shape bidirectional)
  (at 59.69 63.5 180)
  (fields_autoplaced yes)
  (effects (font (size 1.27 1.27)) (justify right))
  (property "Intersheetrefs" "${INTERSHEET_REFS}" (at 44.466 63.5 0) (effects (font (size 1.27 1.27)) (justify right) (hide yes))))
 (global_label "M_HEADER_12"
  (shape bidirectional)
  (at 59.69 71.12 180)
  (fields_autoplaced yes)
  (effects (font (size 1.27 1.27)) (justify right))
  (property "Intersheetrefs" "${INTERSHEET_REFS}" (at 44.466 71.12 0) (effects (font (size 1.27 1.27)) (justify right) (hide yes))))
 (symbol
  (lib_id "Device:C")
  (at 168.91 72.39 0)
  (unit 1)
  (exclude_from_sim no)
  (in_bom yes)
  (on_board yes)
  (dnp no)
  (fields_autoplaced yes)
  (property "Reference" "C194" (at 172.72 71.1199 0) (effects (font (size 1.27 1.27)) (justify left)))
  (property "Value" "1u" (at 172.72 73.6599 0) (effects (font (size 1.27 1.27)) (justify left)))
  (property "Footprint" "Capacitor_SMD:C_0603_1608Metric" (at 169.8752 76.2 0) (effects (font (size 1.27 1.27)) (hide yes)))
  (property "Datasheet" "~" (at 168.91 72.39 0) (effects (font (size 1.27 1.27)) (hide yes)))
  (property "Description" "Unpolarized capacitor" (at 168.91 72.39 0) (effects (font (size 1.27 1.27)) (hide yes)))
  (property "Sim.Device" "" (at 168.91 72.39 0) (effects (font (size 1.27 1.27)) (hide yes)))
  (property "Sim.Pins" "" (at 168.91 72.39 0) (effects (font (size 1.27 1.27)) (hide yes)))
  (property "LCSC" "C77386 " (at 168.91 72.39 0) (effects (font (size 1.27 1.27)) (hide yes)))
  (property "Digieky" "" (at 168.91 72.39 0) (effects (font (size 1.27 1.27)) (hide yes)))
  (property "Digikey" "" (at 168.91 72.39 0) (effects (font (size 1.27 1.27))))
  (pin "2")
  (pin "1"))
 (symbol
  (lib_id "power:+5V")
  (at 73.66 30.48 0)
  (unit 1)
  (exclude_from_sim no)
  (in_bom yes)
  (on_board yes)
  (dnp no)
  (fields_autoplaced yes)
  (property "Reference" "#PWR0248" (at 73.66 34.29 0) (effects (font (size 1.27 1.27)) (hide yes)))
  (property "Value" "+5V" (at 73.66 25.4 0) (effects (font (size 1.27 1.27))))
  (property "Footprint" "" (at 73.66 30.48 0) (effects (font (size 1.27 1.27)) (hide yes)))
  (property "Datasheet" "" (at 73.66 30.48 0) (effects (font (size 1.27 1.27)) (hide yes)))
  (property "Description" "Power symbol creates a global label with name \"+5V\"" (at 73.66 30.48 0) (effects (font (size 1.27 1.27)) (hide yes)))
  (pin "1"))
 (symbol
  (lib_id "power:GND")
  (at 168.91 93.98 0)
  (unit 1)
  (exclude_from_sim no)
  (in_bom yes)
  (on_board yes)
  (dnp no)
  (fields_autoplaced yes)
  (property "Reference" "#PWR0253" (at 168.91 100.33 0) (effects (font (size 1.27 1.27)) (hide yes)))
  (property "Value" "GND" (at 168.91 99.06 0) (effects (font (size 1.27 1.27))))
  (property "Footprint" "" (at 168.91 93.98 0) (effects (font (size 1.27 1.27)) (hide yes)))
  (property "Datasheet" "" (at 168.91 93.98 0) (effects (font (size 1.27 1.27)) (hide yes)))
  (property "Description" "Power symbol creates a global label with name \"GND\" , ground" (at 168.91 93.98 0) (effects (font (size 1.27 1.27)) (hide yes)))
  (pin "1"))
 (symbol
  (lib_id "power:+5V")
  (at 156.21 50.8 0)
  (unit 1)
  (exclude_from_sim no)
  (in_bom yes)
  (on_board yes)
  (dnp no)
  (fields_autoplaced yes)
  (property "Reference" "#PWR0250" (at 156.21 54.61 0) (effects (font (size 1.27 1.27)) (hide yes)))
  (property "Value" "+5V" (at 156.21 45.72 0) (effects (font (size 1.27 1.27))))
  (property "Footprint" "" (at 156.21 50.8 0) (effects (font (size 1.27 1.27)) (hide yes)))
  (property "Datasheet" "" (at 156.21 50.8 0) (effects (font (size 1.27 1.27)) (hide yes)))
  (property "Description" "Power symbol creates a global label with name \"+5V\"" (at 156.21 50.8 0) (effects (font (size 1.27 1.27)) (hide yes)))
  (pin "1"))
 (symbol
  (lib_id "power:+12V")
  (at 67.31 30.48 0)
  (unit 1)
  (exclude_from_sim no)
  (in_bom yes)
  (on_board yes)
  (dnp no)
  (fields_autoplaced yes)
  (property "Reference" "#PWR0247" (at 67.31 34.29 0) (effects (font (size 1.27 1.27)) (hide yes)))
  (property "Value" "+12V" (at 67.31 25.4 0) (effects (font (size 1.27 1.27))))
  (property "Footprint" "" (at 67.31 30.48 0) (effects (font (size 1.27 1.27)) (hide yes)))
  (property "Datasheet" "" (at 67.31 30.48 0) (effects (font (size 1.27 1.27)) (hide yes)))
  (property "Description" "Power symbol creates a global label with name \"+12V\"" (at 67.31 30.48 0) (effects (font (size 1.27 1.27)) (hide yes)))
  (pin "1"))
 (symbol
  (lib_id "power:GND")
  (at 86.36 140.97 0)
  (unit 1)
  (exclude_from_sim no)
  (in_bom yes)
  (on_board yes)
  (dnp no)
  (fields_autoplaced yes)
  (property "Reference" "#PWR0254" (at 86.36 147.32 0) (effects (font (size 1.27 1.27)) (hide yes)))
  (property "Value" "GND" (at 86.36 146.05 0) (effects (font (size 1.27 1.27))))
  (property "Footprint" "" (at 86.36 140.97 0) (effects (font (size 1.27 1.27)) (hide yes)))
  (property "Datasheet" "" (at 86.36 140.97 0) (effects (font (size 1.27 1.27)) (hide yes)))
  (property "Description" "Power symbol creates a global label with name \"GND\" , ground" (at 86.36 140.97 0) (effects (font (size 1.27 1.27)) (hide yes)))
  (pin "1"))
 (symbol
  (lib_id "power:GND")
  (at 143.51 93.98 0)
  (unit 1)
  (exclude_from_sim no)
  (in_bom yes)
  (on_board yes)
  (dnp no)
  (fields_autoplaced yes)
  (property "Reference" "#PWR0251" (at 143.51 100.33 0) (effects (font (size 1.27 1.27)) (hide yes)))
  (property "Value" "GND" (at 143.51 99.06 0) (effects (font (size 1.27 1.27))))
  (property "Footprint" "" (at 143.51 93.98 0) (effects (font (size 1.27 1.27)) (hide yes)))
  (property "Datasheet" "" (at 143.51 93.98 0) (effects (font (size 1.27 1.27)) (hide yes)))
  (property "Description" "Power symbol creates a global label with name \"GND\" , ground" (at 143.51 93.98 0) (effects (font (size 1.27 1.27)) (hide yes)))
  (pin "1"))
 (symbol
  (lib_id "Device:C")
  (at 143.51 72.39 0)
  (unit 1)
  (exclude_from_sim no)
  (in_bom yes)
  (on_board yes)
  (dnp no)
  (fields_autoplaced yes)
  (property "Reference" "C192" (at 147.32 71.1199 0) (effects (font (size 1.27 1.27)) (justify left)))
  (property "Value" "1u" (at 147.32 73.6599 0) (effects (font (size 1.27 1.27)) (justify left)))
  (property "Footprint" "Capacitor_SMD:C_0603_1608Metric" (at 144.4752 76.2 0) (effects (font (size 1.27 1.27)) (hide yes)))
  (property "Datasheet" "~" (at 143.51 72.39 0) (effects (font (size 1.27 1.27)) (hide yes)))
  (property "Description" "Unpolarized capacitor" (at 143.51 72.39 0) (effects (font (size 1.27 1.27)) (hide yes)))
  (property "Sim.Device" "" (at 143.51 72.39 0) (effects (font (size 1.27 1.27)) (hide yes)))
  (property "Sim.Pins" "" (at 143.51 72.39 0) (effects (font (size 1.27 1.27)) (hide yes)))
  (property "LCSC" "C77386 " (at 143.51 72.39 0) (effects (font (size 1.27 1.27)) (hide yes)))
  (property "Digieky" "" (at 143.51 72.39 0) (effects (font (size 1.27 1.27)) (hide yes)))
  (property "Digikey" "" (at 143.51 72.39 0) (effects (font (size 1.27 1.27))))
  (pin "2")
  (pin "1"))
 (symbol
  (lib_id "MyPower:+3V3M")
  (at 168.91 50.8 0)
  (unit 1)
  (exclude_from_sim no)
  (in_bom yes)
  (on_board yes)
  (dnp no)
  (fields_autoplaced yes)
  (property "Reference" "#1V0M046" (at 168.91 54.61 0) (effects (font (size 1.27 1.27)) (hide yes)))
  (property "Value" "+3V3M" (at 168.91 45.72 0) (effects (font (size 1.27 1.27))))
  (property "Footprint" "" (at 168.91 50.8 0) (effects (font (size 1.27 1.27)) (hide yes)))
  (property "Datasheet" "" (at 168.91 50.8 0) (effects (font (size 1.27 1.27)) (hide yes)))
  (property "Description" "Power symbol creates a global label with name \"+1V0M\"" (at 168.91 50.8 0) (effects (font (size 1.27 1.27)) (hide yes)))
  (pin "1"))
 (symbol
  (lib_id "power:+12V")
  (at 143.51 50.8 0)
  (unit 1)
  (exclude_from_sim no)
  (in_bom yes)
  (on_board yes)
  (dnp no)
  (fields_autoplaced yes)
  (property "Reference" "#PWR0249" (at 143.51 54.61 0) (effects (font (size 1.27 1.27)) (hide yes)))
  (property "Value" "+12V" (at 143.51 45.72 0) (effects (font (size 1.27 1.27))))
  (property "Footprint" "" (at 143.51 50.8 0) (effects (font (size 1.27 1.27)) (hide yes)))
  (property "Datasheet" "" (at 143.51 50.8 0) (effects (font (size 1.27 1.27)) (hide yes)))
  (property "Description" "Power symbol creates a global label with name \"+12V\"" (at 143.51 50.8 0) (effects (font (size 1.27 1.27)) (hide yes)))
  (pin "1"))
 (symbol
  (lib_id "power:GND")
  (at 156.21 93.98 0)
  (unit 1)
  (exclude_from_sim no)
  (in_bom yes)
  (on_board yes)
  (dnp no)
  (fields_autoplaced yes)
  (property "Reference" "#PWR0252" (at 156.21 100.33 0) (effects (font (size 1.27 1.27)) (hide yes)))
  (property "Value" "GND" (at 156.21 99.06 0) (effects (font (size 1.27 1.27))))
  (property "Footprint" "" (at 156.21 93.98 0) (effects (font (size 1.27 1.27)) (hide yes)))
  (property "Datasheet" "" (at 156.21 93.98 0) (effects (font (size 1.27 1.27)) (hide yes)))
  (property "Description" "Power symbol creates a global label with name \"GND\" , ground" (at 156.21 93.98 0) (effects (font (size 1.27 1.27)) (hide yes)))
  (pin "1"))
 (symbol
  (lib_id "Device:C")
  (at 156.21 72.39 0)
  (unit 1)
  (exclude_from_sim no)
  (in_bom yes)
  (on_board yes)
  (dnp no)
  (fields_autoplaced yes)
  (property "Reference" "C193" (at 160.02 71.1199 0) (effects (font (size 1.27 1.27)) (justify left)))
  (property "Value" "1u" (at 160.02 73.6599 0) (effects (font (size 1.27 1.27)) (justify left)))
  (property "Footprint" "Capacitor_SMD:C_0603_1608Metric" (at 157.1752 76.2 0) (effects (font (size 1.27 1.27)) (hide yes)))
  (property "Datasheet" "~" (at 156.21 72.39 0) (effects (font (size 1.27 1.27)) (hide yes)))
  (property "Description" "Unpolarized capacitor" (at 156.21 72.39 0) (effects (font (size 1.27 1.27)) (hide yes)))
  (property "Sim.Device" "" (at 156.21 72.39 0) (effects (font (size 1.27 1.27)) (hide yes)))
  (property "Sim.Pins" "" (at 156.21 72.39 0) (effects (font (size 1.27 1.27)) (hide yes)))
  (property "LCSC" "C77386 " (at 156.21 72.39 0) (effects (font (size 1.27 1.27)) (hide yes)))
  (property "Digieky" "" (at 156.21 72.39 0) (effects (font (size 1.27 1.27)) (hide yes)))
  (property "Digikey" "" (at 156.21 72.39 0) (effects (font (size 1.27 1.27))))
  (pin "2")
  (pin "1"))
 (symbol
  (lib_id "Connector_Generic:Conn_01x40")
  (at 104.14 83.82 0)
  (unit 1)
  (exclude_from_sim no)
  (in_bom yes)
  (on_board yes)
  (dnp no)
  (property "Reference" "J6" (at 113.03 72.644 0) (effects (font (size 1.27 1.27)) (justify left)))
  (property "Value" "PIN_Socket_2x20" (at 106.68 86.3599 0) (effects (font (size 1.27 1.27)) (justify left)))
  (property "Footprint" "ZHOURI PZ2.54-2*20:ZHOURI PZ2.54-2_20" (at 104.14 83.82 0) (effects (font (size 1.27 1.27)) (hide yes)))
  (property "Datasheet" "~" (at 104.14 83.82 0) (effects (font (size 1.27 1.27)) (hide yes)))
  (property "Description" "Generic connector, single row, 01x40, script generated (kicad-library-utils/schlib/autogen/connector/)" (at 104.14 83.82 0) (effects (font (size 1.27 1.27)) (hide yes)))
  (property "Sim.Device" "" (at 104.14 83.82 0) (effects (font (size 1.27 1.27)) (hide yes)))
  (property "Sim.Pins" "" (at 104.14 83.82 0) (effects (font (size 1.27 1.27)) (hide yes)))
  (property "LCSC" "C5224014" (at 104.14 83.82 0) (effects (font (size 1.27 1.27))))
  (property "Digieky" "" (at 104.14 83.82 0) (effects (font (size 1.27 1.27)) (hide yes)))
  (property "Digikey" "" (at 104.14 83.82 0) (effects (font (size 1.27 1.27))))
  (pin "8")
  (pin "19")
  (pin "2")
  (pin "34")
  (pin "33")
  (pin "5")
  (pin "24")
  (pin "28")
  (pin "40")
  (pin "20")
  (pin "6")
  (pin "18")
  (pin "14")
  (pin "13")
  (pin "15")
  (pin "29")
  (pin "22")
  (pin "36")
  (pin "25")
  (pin "3")
  (pin "27")
  (pin "9")
  (pin "7")
  (pin "39")
  (pin "30")
  (pin "17")
  (pin "21")
  (pin "32")
  (pin "38")
  (pin "16")
  (pin "12")
  (pin "35")
  (pin "23")
  (pin "37")
  (pin "26")
  (pin "4")
  (pin "11")
  (pin "10")
  (pin "1")
  (pin "31"))
 (symbol
  (lib_id "MyPower:+3V3M")
  (at 80.01 30.48 0)
  (unit 1)
  (exclude_from_sim no)
  (in_bom yes)
  (on_board yes)
  (dnp no)
  (fields_autoplaced yes)
  (property "Reference" "#1V0M045" (at 80.01 34.29 0) (effects (font (size 1.27 1.27)) (hide yes)))
  (property "Value" "+3V3M" (at 80.01 25.4 0) (effects (font (size 1.27 1.27))))
  (property "Footprint" "" (at 80.01 30.48 0) (effects (font (size 1.27 1.27)) (hide yes)))
  (property "Datasheet" "" (at 80.01 30.48 0) (effects (font (size 1.27 1.27)) (hide yes)))
  (property "Description" "Power symbol creates a global label with name \"+1V0M\"" (at 80.01 30.48 0) (effects (font (size 1.27 1.27)) (hide yes)))
  (pin "1")))
